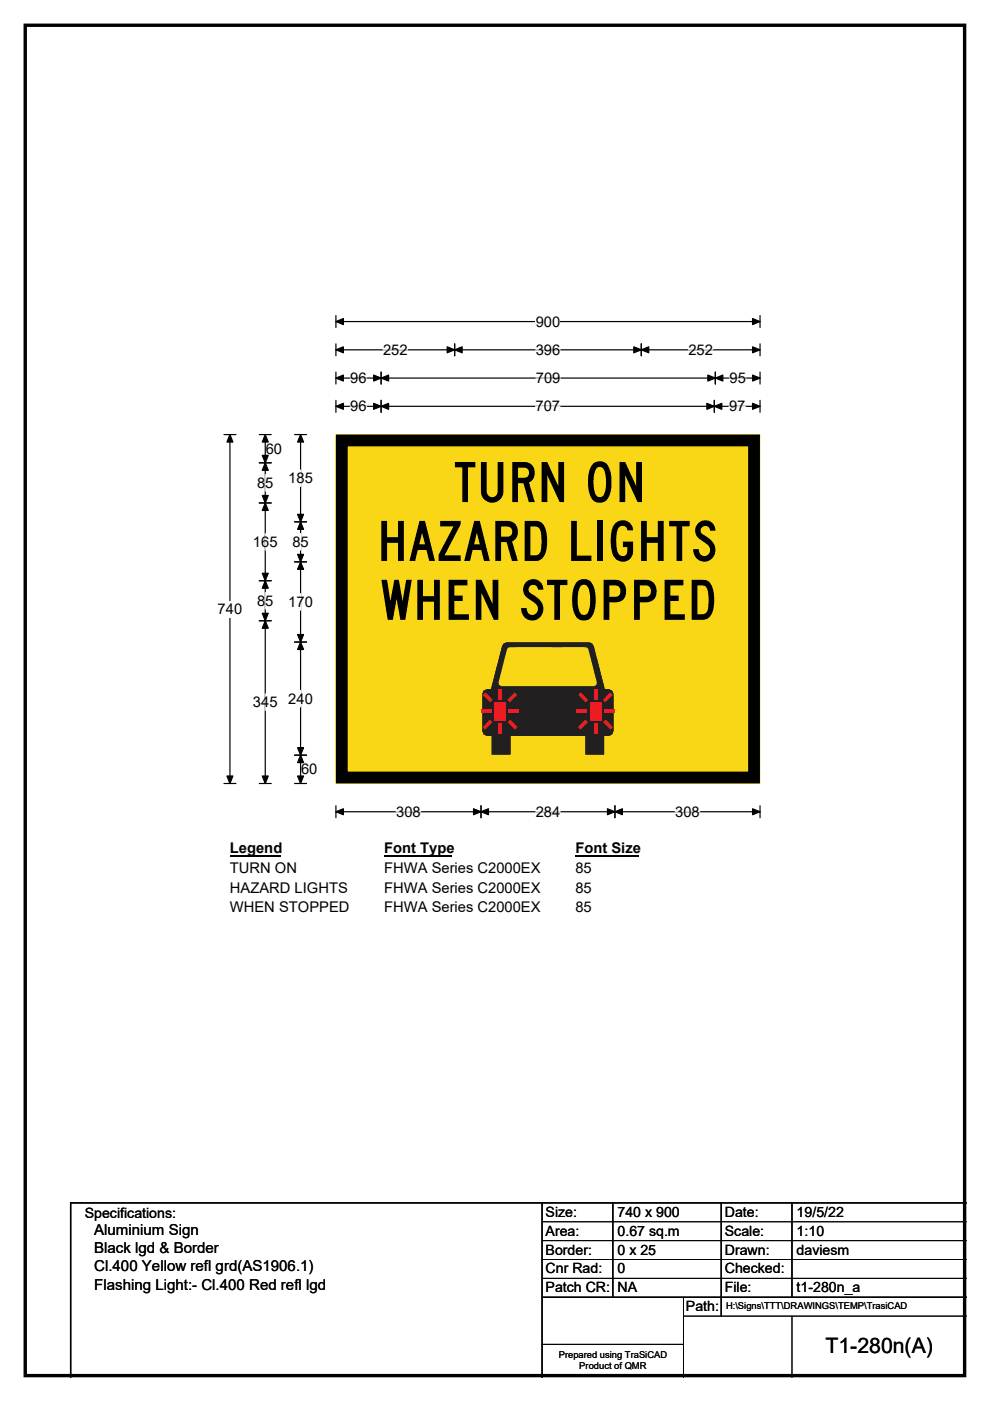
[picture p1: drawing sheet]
<svg xmlns="http://www.w3.org/2000/svg" width="210mm" height="297mm" viewBox="0 0 210 297" stroke-linecap="round" stroke-linejoin="round" font-family="sans-serif">
<path d="M5.4 5.4h199.2v286.3h-199.2z" fill="none" stroke="#000" stroke-width=".72"/>
<path d="M71.2 68.2h90M71.2 66.9v2.5M161.2 66.9v2.5" fill="none" stroke="#000" stroke-width=".25"/>
<path d="M71.2 68.2l1.6-.7v1.3zM159.6 67.5l1.6 .7-1.6 .6z" fill="#000" stroke="#000" stroke-width=".25"/>
<path d="M113.6 66.4h5.2v3.5h-5.2z" fill="#fff"/>
<g fill="none" stroke="#000" stroke-width=".25">
<path d="M71.2 74.2h90M71.2 72.9v2.5M71.2 78.9v2.5M80.8 78.9v2.5M96.4 72.9v2.5M136 72.9v2.5M151.7 78.9v2.5M161.2 72.9v2.5M161.2 78.9v2.5M47.5 92.1h2.5M48.8 92.1v74M71.2 84.9v2.5"/>
<path d="M71.2 80.2h90M71.2 86.1h90M80.8 84.9v2.5M151.5 84.9v2.5M161.2 84.9v2.5M47.5 166.1h2.5M71.2 170.8v2.6M71.2 172.1h90M102 170.8v2.6M130.4 170.8v2.6M161.2 170.8v2.6"/>
</g>
<g fill="#000" stroke="#000" stroke-width=".25">
<path d="M71.2 74.2l1.6-.7v1.3zM96.4 74.2l1.6-.7v1.3zM94.8 73.5l1.6 .7-1.6 .6zM134.4 73.5l1.6 .7-1.6 .6zM136 74.2l1.6-.7v1.3zM159.6 73.5l1.6 .7-1.6 .6zM48.8 92.1l.6 1.6h-1.3zM71.2 80.2l1.6-.7v1.3zM71.2 86.1l1.6-.6v1.3zM80.8 80.2l1.6-.7v1.3zM79.2 79.5l1.6 .7-1.6 .6zM80.8 86.1l1.6-.6v1.3z"/>
<path d="M79.2 85.5l1.6 .6-1.6 .7zM149.9 85.5l1.6 .6-1.6 .7zM151.5 86.1l1.6-.6v1.3zM150.1 79.5l1.6 .7-1.6 .6zM151.7 80.2l1.6-.7v1.3zM159.6 79.5l1.6 .7-1.6 .6zM159.6 85.5l1.6 .6-1.6 .7zM48.1 164.5h1.3l-.6 1.6zM71.2 172.1l1.6-.6v1.2zM102 172.1l1.6-.6v1.2zM100.4 171.5l1.6 .6-1.6 .6zM128.8 171.5l1.6 .6-1.6 .6z"/>
<path d="M130.4 172.1l1.6-.6v1.2zM159.6 171.5l1.6 .6-1.6 .6z"/>
</g>
<path d="M81.2 74.2h5.2M113.6 74.2h5.2M146 74.2h5.2M74.3 80.2h3.5M74.3 86.1h3.5M113.6 86.1h5.2M113.7 80.2h5.2M154.6 86.1h3.5M154.7 80.2h3.5M84 172.1h5.2M113.6 172.1h5.2M143.2 172.1h5.2" fill="none" stroke="#fff" stroke-width=".25"/>
<path d="M46.2 127.4h5.2v3.5h-5.2z" fill="#fff"/>
<g fill="none" stroke="#000" stroke-width=".25">
<path d="M55 98.1h2.5M55 92.1h2.5M56.3 92.1v74M62.5 92.1h2.5M63.8 92.1v74M55 106.6h2.5M62.5 110.6h2.5M62.5 119.1h2.5M55 123.1h2.5M55 131.6h2.5M62.5 136.1h2.5M55 166.1h2.5"/>
<path d="M62.5 166.1h2.5M62.5 160.1h2.5"/>
</g>
<g fill="#000" stroke="#000" stroke-width=".25">
<path d="M56.3 98.1l.6 1.6h-1.3zM56.3 92.1l.6 1.6h-1.3zM55.6 96.5h1.3l-.6 1.6zM63.8 92.1l.6 1.6h-1.3zM55.6 105.1h1.3l-.6 1.5zM56.3 106.6l.6 1.6h-1.3zM63.8 110.6l.6 1.6h-1.3zM63.1 117.5h1.3l-.6 1.6zM63.1 109.1h1.3l-.6 1.5zM63.8 119.1l.6 1.6h-1.3zM55.6 121.5h1.3l-.6 1.6zM56.3 123.1l.6 1.6h-1.3z"/>
<path d="M55.6 130h1.3l-.6 1.6zM56.3 131.6l.6 1.6h-1.3zM63.1 134.5h1.3l-.6 1.6zM63.8 136.1l.6 1.6h-1.3zM55.6 164.5h1.3l-.6 1.6zM63.1 158.5h1.3l-.6 1.6zM63.8 160.1l.6 1.6h-1.3zM63.1 164.5h1.3l-.6 1.6z"/>
</g>
<path d="M63.8 99.7v3.4M56.3 100.6v3.5M56.3 113.1v3.5M63.8 113.1v3.5M56.3 125.6v3.5M63.8 125.9v3.5M56.3 147.1v3.5M63.8 146.4v3.5" fill="none" stroke="#fff" stroke-width=".25"/>
<path d="M48.8 178.1h10.7v3.5h-10.7z" fill="#fff"/>
<path d="M48.8 181.4h10.7" fill="none" stroke="#000" stroke-width=".32"/>
<path d="M81.5 178.1h14.4v3.5h-14.4z" fill="#fff"/>
<path d="M81.5 181.4h14.4" fill="none" stroke="#000" stroke-width=".32"/>
<path d="M122 178.1h13.5v3.5h-13.5z" fill="#fff"/>
<path d="M122 181.4h13.5" fill="none" stroke="#000" stroke-width=".32"/>
<g fill="#fff">
<path d="M48.8 182.3h14.1v3.5h-14.1z"/>
<path d="M81.5 182.3h33.1v3.5h-33.1z"/>
<path d="M122 182.3h3.5v3.5h-3.5z"/>
<path d="M48.8 186.5h24.9v3.5h-24.9z"/>
<path d="M81.5 186.5h33.1v3.5h-33.1z"/>
<path d="M122 186.5h3.5v3.5h-3.5z"/>
<path d="M48.8 190.7h25.2v3.5h-25.2z"/>
<path d="M81.5 190.7h33.1v3.5h-33.1z"/>
<path d="M122 190.7h3.5v3.5h-3.5z"/>
</g>
<path d="M71.3 92.2h89.9v73.9h-89.9z" fill="#fad716"/>
<path d="M71.2 92.1h90v74h-90z" fill="none" stroke="#fad716" stroke-width=".21"/>
<path d="M72.5 93.4h87.4v71.4h-87.4z" fill="none" stroke="#000" stroke-width="2.5"/>
<g fill="#221f20">
<path d="M106.9 136.4l.6-.2h17.5l.6 .2 .3 .6 2.4 9.1h.8l.7 .3 .3 .7v7.9l-.3 .7-.7 .3h-1v4h-3.9v-4h-15.9l-.1 4h-3.9v-4h-1l-.7-.3-.3-.7v-7.9l.3-.7 .7-.3h.9l2.3-9.1z"/>
<path d="M106.8 136.4l.7-.2h17.5l.6 .2 .3 .5 2.4 9.2h.8l.7 .3 .3 .7v7.9l-.3 .7-.7 .3h-1v4h-3.9l-.1-4h-15.8v4h-4v-4h-1l-.7-.3-.3-.7v-7.9l.3-.7 .7-.3h.8l2.4-9.2z"/>
</g>
<path d="M104.9 148.8h2.4v4h-2.4z" fill="#ed1b23"/>
<path d="M107.8 137.3l5.7-.1h9.5l1.5 .1 .3 .3 1.8 7.1-.1 .5-.6 .3h-19.5l-.5-.3-.2-.5 1.8-7.1z" fill-rule="evenodd" fill="#fad716"/>
<g fill="#ed1b23">
<path d="M102.1 150.5h2.2v.7h-2.2z"/>
<path d="M105.8 146.2h.7v2.2h-.7z"/>
<path d="M105.8 153.4h.7v2.2h-.7z"/>
<path d="M107.9 150.5h2.2v.7h-2.2z"/>
<path d="M125.2 148.8h2.4v4h-2.4z"/>
<path d="M122.3 150.5h2.2v.7h-2.2z"/>
<path d="M126 146.2h.7v2.2h-.7z"/>
<path d="M126 153.4h.7v2.2h-.7z"/>
<path d="M128.1 150.5h2.2v.7h-2.2z"/>
</g>
<g fill="#ed1b23">
<path d="M108.2 152.6l1.5 1.6-.5 .5-1.5-1.6z"/>
<path d="M103.9 152.6l.5 .5-1.5 1.6-.5-.5z"/>
<path d="M109.2 146.8l.5 .5-1.5 1.6-.6-.5z"/>
<path d="M102.4 147.3l.6-.5 1.5 1.6-.6 .5z"/>
<path d="M127.9 153.1l.6-.5 1.5 1.6-.5 .5z"/>
<path d="M124.2 152.6l.5 .5-1.6 1.6-.5-.5z"/>
<path d="M129.4 146.8l.5 .5-1.5 1.6-.5-.5z"/>
<path d="M123.2 146.8l1.5 1.6-.5 .5-1.5-1.6z"/>
</g>
<path d="M115 255v37M130 255v20M153 255v24M168 255v20M205 255h-190v37M115 275h90" fill="none" stroke="#000" stroke-width=".3"/>
<path d="M115 259h90M115 263h90M115 267h90M115 271h90M145 279h60M145 275v17M168 279v13M115 285h30" fill="none" stroke="#000" stroke-width=".21"/>
<g font-size="11.8">
<text x="96.2" y="106.4">TURN ON</text>
<text x="79.9" y="118.9">HAZARD LIGHTS</text>
<text x="80.6" y="131.4">WHEN STOPPED</text>
</g>
<text font-size="4.5" x="175.1" y="286.9">T1-280n(A)</text>
<g font-size="3.2">
<text x="20" y="261.9">Aluminium Sign</text>
<text x="20" y="265.7">Black lgd &amp; Border</text>
<text x="20" y="269.6">Cl.400 Yellow refl grd(AS1906.1)</text>
<text x="20" y="273.4">Flashing Light:- Cl.400 Red refl lgd</text>
</g>
<g font-size="3.1">
<text x="113.6" y="69.2">900</text>
<text x="81.2" y="75.2">252</text>
<text x="113.6" y="75.2">396</text>
<text x="146" y="75.2">252</text>
<text x="74.3" y="81.2">96</text>
<text x="113.7" y="81.2">709</text>
<text x="154.7" y="81.2">95</text>
<text x="74.3" y="87.2">96</text>
<text x="113.6" y="87.2">707</text>
<text x="154.6" y="87.2">97</text>
<text x="56.4" y="96.2">60</text>
<text x="54.5" y="103.4">85</text>
<text x="61.2" y="102.4">185</text>
<text x="53.7" y="115.9">165</text>
<text x="62" y="115.9">85</text>
<text x="46.2" y="130.2">740</text>
<text x="54.5" y="128.4">85</text>
<text x="61.2" y="128.7">170</text>
<text x="53.7" y="149.9">345</text>
<text x="61.2" y="149.2">240</text>
<text x="63.9" y="164.2">60</text>
<text x="84" y="173.2">308</text>
<text x="113.6" y="173.2">284</text>
<text x="143.2" y="173.2">308</text>
<text x="48.8" y="180.9">Legend</text>
<text x="48.8" y="185.1">TURN ON</text>
<text x="81.5" y="180.9">Font Type</text>
<text x="81.5" y="185.1">FHWA Series C2000EX</text>
<text x="122" y="180.9">Font Size</text>
<text x="122" y="185.1">85</text>
<text x="48.8" y="189.3">HAZARD LIGHTS</text>
<text x="81.5" y="189.3">FHWA Series C2000EX</text>
<text x="122" y="189.3">85</text>
<text x="48.8" y="193.5">WHEN STOPPED</text>
<text x="81.5" y="193.5">FHWA Series C2000EX</text>
<text x="122" y="193.5">85</text>
</g>
<g font-size="3">
<text x="115.7" y="258">Size:</text>
<text x="131" y="258">740 x 900</text>
<text x="153.7" y="258">Date:</text>
<text x="169" y="258">19/5/22</text>
<text x="18" y="258.2">Specifications:</text>
<text x="115.7" y="262">Area:</text>
<text x="131" y="262">0.67 sq.m</text>
<text x="153.7" y="262">Scale:</text>
<text x="169" y="262">1:10</text>
<text x="115.7" y="266">Border:</text>
<text x="115.7" y="270">Cnr Rad:</text>
<text x="131" y="266">0 x 25</text>
<text x="131" y="270">0</text>
<text x="153.7" y="266">Drawn:</text>
<text x="153.7" y="270">Checked:</text>
<text x="169" y="266">daviesm</text>
<text x="115.7" y="274">Patch CR:</text>
<text x="131" y="274">NA</text>
<text x="153.7" y="274">File:</text>
<text x="169" y="274">t1-280n_a</text>
<text x="145.5" y="278">Path:</text>
</g>
<g font-size="2">
<text x="154" y="277.6">H:\Signs\TTT\DRAWINGS\TEMP\TrasiCAD</text>
<text x="118.5" y="287.8">Prepared using TraSiCAD</text>
<text x="122.9" y="290.2">Product of QMR</text>
</g>
</svg>
